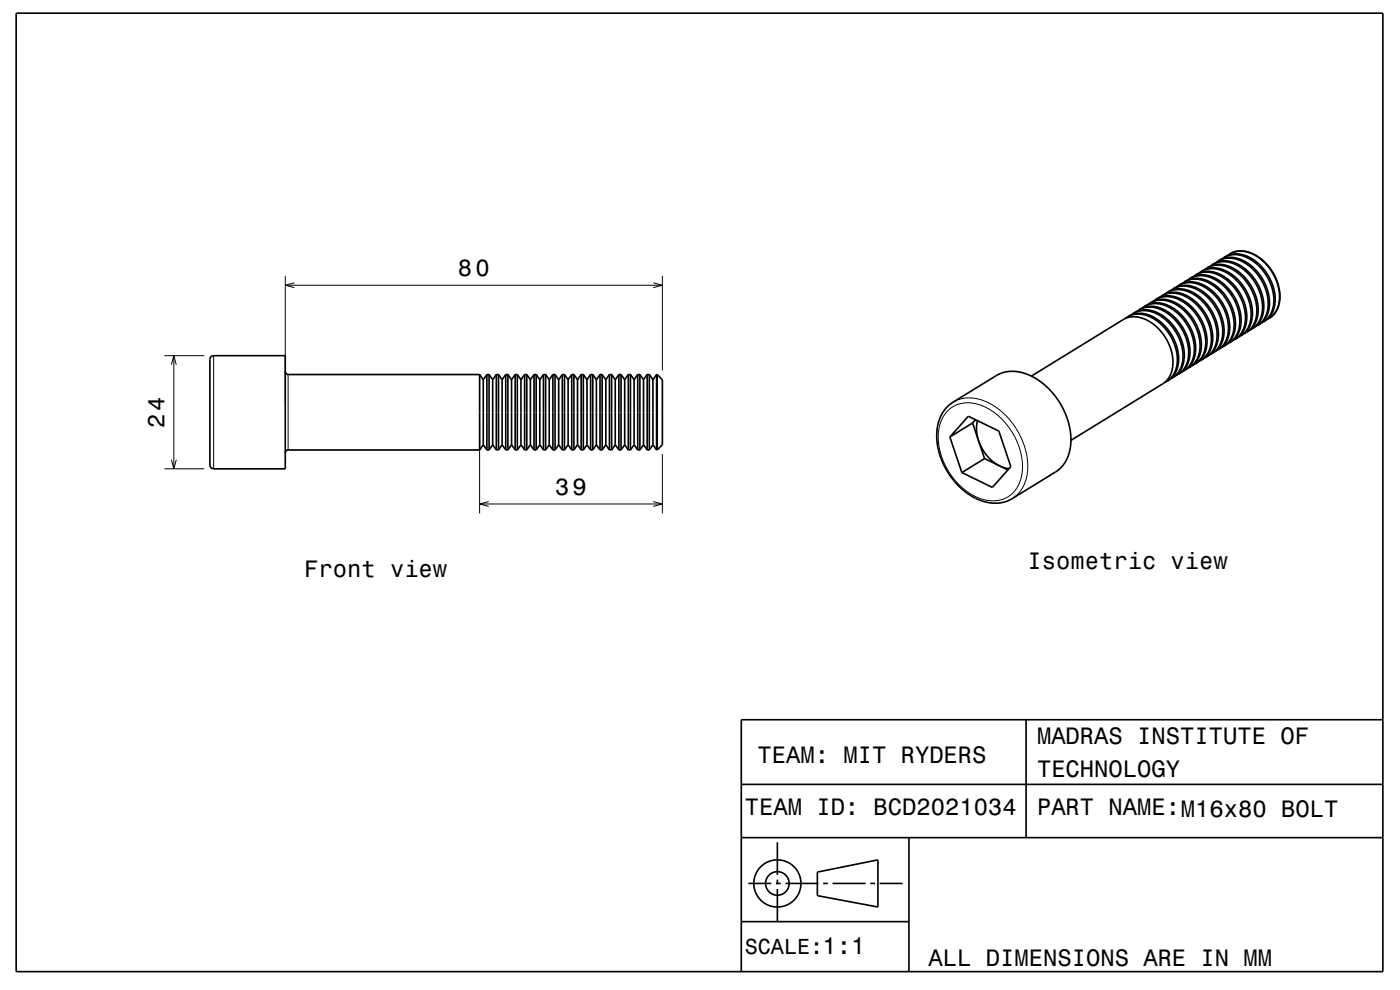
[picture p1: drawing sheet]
<svg xmlns="http://www.w3.org/2000/svg" width="297mm" height="210mm" viewBox="0 0 297 210" stroke-linecap="round" stroke-linejoin="round" font-family="sans-serif">
<g fill="none" stroke="#000" stroke-width=".21">
<path d="M60.5 58.5v26.9M62.5 60l-2 .5 2 .5M138.6 60l1.9 .5-1.9 .5M140.5 58.5v20M34.9 75.4h8.4M36.4 77.4l.5-2 .5 2M36.9 75.4v24M45.3 75.4v24M60.5 60.5h80M61.1 79.4v16M34.9 99.4h8.4M36.4 97.5l.5 1.9 .5-1.9"/>
<path d="M101.7 89.4v19.5M140.5 96.3v12.6M201.1 87.1a6.9 6.9 0 0 1 8.5-.5l1.7 1.2 1.6 1.5 1.2 1.5 1.2 1.9 .8 1.8 .6 2.1 .2 2.1-.1 1.9a6.3 6.3 0 0 1-9.3 5l-1.7-.9-1.7-1.3-1.7-1.8-1.4-2-1.1-2.3-.6-2.3-.3-2 .2-2a7.1 7.1 0 0 1 1.9-3.9zM202.2 85.3a8.4 8.4 0 0 1 9.3 1.2l1.8 1.6 1.6 1.8 1.2 1.9 1 2.3 .7 2.3 .2 2.3-.1 1.9-.5 2a6.6 6.6 0 0 1-2.7 3.2M101.7 106.9h38.8M103.7 106.4l-2 .5 2 .5M138.6 106.4l1.9 .5-1.9 .5"/>
</g>
<g fill="none" stroke="#000" stroke-width=".35">
<path d="M3.4 2.8h290v203.3h-290zM251.2 59.8a5.8 5.8 0 0 1 7.1 1.1 9.8 9.8 0 0 1 3.4 10.1 4.5 4.5 0 0 1-2.1 2.4M251.2 59.8a6 6 0 0 1 7 1.5 9.7 9.7 0 0 1 3.1 10.1l-.7 1.2-1 .8M251.2 59.8l-.4 .3M252.4 59.1a5.8 5.8 0 0 1 7.1 1 9.7 9.7 0 0 1 3.3 10.4 4.5 4.5 0 0 1-2 2.2M252.4 59.1a6 6 0 0 1 7 1.4 9.7 9.7 0 0 1 3.2 10.1l-.7 1.2-1.1 .9M252.4 59.1l-.4 .3M253.6 58.3a5.8 5.8 0 0 1 7.1 1.2 9.8 9.8 0 0 1 3.4 10 4.5 4.5 0 0 1-2.1 2.5M253.6 58.3a6 6 0 0 1 7.1 1.5 9.7 9.7 0 0 1 3.1 10.1l-.7 1.1-1.1 1M253.6 58.3l-.4 .4M254.9 57.6a5.8 5.8 0 0 1 7 1 9.7 9.7 0 0 1 3.3 10.4 4.4 4.4 0 0 1-2 2.2M254.9 57.6a6 6 0 0 1 7 1.4 9.7 9.7 0 0 1 3.1 10.1l-.8 1.3-1 .8"/>
<path d="M254.9 57.6l-.5 .3M256.1 56.9a5.8 5.8 0 0 1 7.1 1.1 9.8 9.8 0 0 1 3.2 10.2 4.4 4.4 0 0 1-2 2.3M256.1 56.9a6 6 0 0 1 7 1.4 9.7 9.7 0 0 1 3.1 10.1l-.8 1.3-1 .8M256.1 56.9l-.5 .3M257.3 56.1a5.8 5.8 0 0 1 7 1.1 9.7 9.7 0 0 1 3.3 10.3 4.4 4.4 0 0 1-2 2.2M257.3 56.1a6 6 0 0 1 7 1.5 9.7 9.7 0 0 1 3.1 10.1l-.7 1.1-1.1 .9M257.3 56.1l-.5 .3M258.5 55.4a5.8 5.8 0 0 1 7.1 1.1 9.8 9.8 0 0 1 3.3 10.3 4.5 4.5 0 0 1-2 2.2M258.5 55.4a6 6 0 0 1 7 1.4 9.7 9.7 0 0 1 3.1 10.1l-.7 1.2-1 .9M258.5 55.4l-.5 .3M259.7 54.6a5.8 5.8 0 0 1 7 1.1 9.7 9.7 0 0 1 3.4 10.3 4.4 4.4 0 0 1-2 2.3M259.7 54.6a6 6 0 0 1 7 1.5 9.7 9.7 0 0 1 3.1 10.1l-.8 1.2-.9 .9"/>
<path d="M259.7 54.6l-.5 .3M260.9 53.9a5.9 5.9 0 0 1 6.9 1.2 9.8 9.8 0 0 1 3.3 10.1 4.4 4.4 0 0 1-1.8 2.3M260.9 53.9a6 6 0 0 1 7 1.4 9.7 9.7 0 0 1 3.1 10.1l-.8 1.3-.9 .8M260.9 53.9l-.5 .3M44.7 75.8l.6-.4h15.2v24h-15.2l-.6-.3-.2-.5v-22.4zM60.5 78.8a.6 .6 0 0 0 .6 .6h40.6M101.7 79.4v16M101.7 79.4l.8 1.1M103.3 79.4h.4M103.3 79.4v16M103.3 79.4l-.8 1.1M103.7 79.4v16"/>
<path d="M103.7 79.4l.8 1.1M105.3 79.4h.4M105.3 79.4v16M105.3 79.4l-.8 1.1M105.7 79.4v16M105.7 79.4l.8 1.1M107.3 79.4h.4M107.3 79.4v16M107.3 79.4l-.8 1.1M107.7 79.4v16M107.7 79.4l.8 1.1M109.3 79.4h.4"/>
<path d="M109.3 79.4v16M109.3 79.4l-.8 1.1M109.7 79.4v16M109.7 79.4l.8 1.1M111.3 79.4h.4M111.3 79.4v16M111.3 79.4l-.8 1.1M111.7 79.4v16M111.7 79.4l.8 1.1M113.3 79.4h.4M113.3 79.4v16M113.3 79.4l-.8 1.1"/>
<path d="M113.7 79.4v16M113.7 79.4l.8 1.1M115.3 79.4h.4M115.3 79.4v16M115.3 79.4l-.8 1.1M115.7 79.4v16M115.7 79.4l.8 1.1M117.3 79.4h.5M117.3 79.4v16M117.3 79.4l-.8 1.1M117.8 79.4v16M117.8 79.4l.7 1.1"/>
<path d="M119.3 79.4h.5M119.3 79.4v16M119.3 79.4l-.8 1.1M119.8 79.4l-.1 16M119.8 79.4l.7 1.1M121.3 79.4h.4M121.3 79.4v16M121.3 79.4l-.8 1.1M121.7 79.4v16M121.7 79.4l.8 1.1M123.3 79.4h.4M123.3 79.4v16"/>
<path d="M123.3 79.4l-.8 1.1M123.7 79.4v16M123.7 79.4l.8 1.1M125.3 79.4h.4M125.3 79.4v16M125.3 79.4l-.8 1.1M125.7 79.4v16M125.7 79.4l.8 1.1M127.3 79.4h.4M127.3 79.4v16M127.3 79.4l-.8 1.1M127.7 79.4v16"/>
<path d="M127.7 79.4l.8 1.1M129.3 79.4h.4M129.3 79.4v16M129.3 79.4l-.8 1.1M129.7 79.4v16M129.7 79.4l.8 1.1M131.3 79.4h.4M131.3 79.4v16M131.3 79.4l-.8 1.1M131.7 79.4v16M131.7 79.4l.8 1.1M133.3 79.4h.4"/>
<path d="M133.3 79.4v16M133.3 79.4l-.8 1.1M133.7 79.4v16M133.7 79.4l.8 1.1M135.3 79.4h.4M135.3 79.4v16M135.3 79.4l-.8 1.1M135.7 79.4v16M135.7 79.4l.8 1.1M137.3 79.4h.4M137.3 79.4v16M137.3 79.4l-.8 1.1"/>
<path d="M137.7 79.4v16M137.7 79.4l.8 1.1M139.3 79.4h.1M139.3 79.4v16M139.3 79.4l-.8 1.1M139.4 79.4v16M139.4 79.4l1.1 1.1v13.8l-1.1 1.1M218.8 79.8l19.5-12a6 6 0 0 1 6.9 1.4 9.7 9.7 0 0 1 3.2 10.2l-.7 1.1-.9 .8-19.6 12.1M239.2 67.2a5.8 5.8 0 0 1 7.1 1.1 9.8 9.8 0 0 1 3.3 10.3 4.4 4.4 0 0 1-2 2.3M239.2 67.2a6 6 0 0 1 7 1.5 9.7 9.7 0 0 1 3.1 10.1l-.8 1.3-.9 .8M239.2 67.2l-.5 .4M240.4 66.5a5.8 5.8 0 0 1 7 1 9.7 9.7 0 0 1 3.4 10.4 4.5 4.5 0 0 1-2 2.2"/>
<path d="M240.4 66.5a6 6 0 0 1 7 1.4 9.7 9.7 0 0 1 3.1 10.1l-.8 1.3-.9 .8M240.4 66.5l-.5 .3M241.6 65.8a5.8 5.8 0 0 1 7.1 1.1 9.8 9.8 0 0 1 3.3 10.2 4.4 4.4 0 0 1-2 2.3M241.6 65.8a6 6 0 0 1 7 1.4 9.7 9.7 0 0 1 3.1 10.1l-.8 1.3-.9 .8M241.6 65.8l-.4 .3M242.8 65a5.8 5.8 0 0 1 7 1.1 9.7 9.7 0 0 1 3.4 10.3 4.4 4.4 0 0 1-2 2.2M242.8 65a6 6 0 0 1 7 1.4 9.7 9.7 0 0 1 3.1 10.2l-.6 1.1-1.1 .9M242.8 65l-.4 .3M244 64.3a5.8 5.8 0 0 1 7.1 1.1 9.8 9.8 0 0 1 3.4 10.1 4.5 4.5 0 0 1-2.1 2.4M244 64.3a6 6 0 0 1 7 1.4 9.7 9.7 0 0 1 3.1 10.1l-.8 1.3-.9 .8M244 64.3l-.4 .3M245.2 63.5a5.8 5.8 0 0 1 7 1.1 9.7 9.7 0 0 1 3.4 10.3 4.4 4.4 0 0 1-2 2.3"/>
<path d="M245.2 63.5a6 6 0 0 1 7 1.5 9.7 9.7 0 0 1 3.1 10.1l-.8 1.2-.9 .9M245.2 63.5l-.4 .3M246.4 62.8a5.8 5.8 0 0 1 7.1 1.1 9.8 9.8 0 0 1 3.4 10.1 4.5 4.5 0 0 1-2.1 2.4M246.4 62.8a6 6 0 0 1 7 1.4 9.7 9.7 0 0 1 3.1 10.1l-.6 1.2-1.1 .9M246.4 62.8l-.4 .3M247.6 62a5.8 5.8 0 0 1 7 1.1 9.7 9.7 0 0 1 3.4 10.3 4.5 4.5 0 0 1-2 2.3M247.6 62a6 6 0 0 1 7 1.5 9.7 9.7 0 0 1 3.1 10.1l-.6 1.1-1.1 1M247.6 62l-.4 .4M248.8 61.3a5.8 5.8 0 0 1 7.1 1.1 9.8 9.8 0 0 1 3.4 10.1 4.5 4.5 0 0 1-2.1 2.4M248.8 61.3a6 6 0 0 1 7 1.4 9.7 9.7 0 0 1 3.1 10.2l-.7 1.2-1 .8M248.8 61.3l-.4 .3M250 79.4l-.5 .2"/>
<path d="M250 60.6a5.8 5.8 0 0 1 7.1 1 9.7 9.7 0 0 1 3.3 10.3 4.4 4.4 0 0 1-2 2.3M250 60.6a6 6 0 0 1 7 1.4 9.7 9.7 0 0 1 3.1 10.1l-.7 1.3-1 .8M250 60.6l-.4 .3M251.2 78.6l-.5 .3M252.4 77.9l-.5 .2M253.6 77.2l-.5 .2M254.8 76.4l-.5 .3M256 75.7l-.5 .2M257.2 74.9l-.5 .3M258.4 74.2l-.5 .2M259.6 73.4l-.5 .3M260.8 72.7l-.5 .3"/>
<path d="M262 72l-.5 .2M263.2 71.2l-.4 .3M264.4 70.5l-.4 .2M265.6 69.7l-.4 .3M266.9 69l-.5 .3M268.1 68.3l-.5 .2M269.3 67.5l-.5 .3M101.7 95.4h-40.6a.6 .6 0 0 0-.6 .6M102.5 80.5v13.8M102.5 94.3l.8 1.1M102.5 94.3l-.8 1.1M103.3 95.4h.4"/>
<path d="M104.5 80.5v13.8M104.5 94.3l.8 1.1M104.5 94.3l-.8 1.1M105.3 95.4h.4M106.5 80.5v13.8M106.5 94.3l.8 1.1M106.5 94.3l-.8 1.1M107.3 95.4h.4M108.5 80.5v13.8M108.5 94.3l.8 1.1M108.5 94.3l-.8 1.1M109.3 95.4h.4"/>
<path d="M110.5 80.5v13.8M110.5 94.3l.8 1.1M110.5 94.3l-.8 1.1M111.3 95.4h.4M112.5 80.5v13.8M112.5 94.3l.8 1.1M112.5 94.3l-.8 1.1M113.3 95.4h.4M114.5 80.5v13.8M114.5 94.3l.8 1.1M114.5 94.3l-.8 1.1M115.3 95.4h.4"/>
<path d="M116.5 80.5v13.8M116.5 94.3l.8 1.1M116.5 94.3l-.8 1.1M117.3 95.4h.5M118.5 80.5v13.8M118.5 94.3l.8 1.1M118.5 94.3l-.7 1.1M119.3 95.4h.4M120.5 80.5v13.8M120.5 94.3l.8 1.1M120.5 94.3l-.8 1.1M121.3 95.4h.4"/>
<path d="M122.5 80.5v13.8M122.5 94.3l.8 1.1M122.5 94.3l-.8 1.1M123.3 95.4h.4M124.5 80.5v13.8M124.5 94.3l.8 1.1M124.5 94.3l-.8 1.1M125.3 95.4h.4M126.5 80.5v13.8M126.5 94.3l.8 1.1M126.5 94.3l-.8 1.1M127.3 95.4h.4"/>
<path d="M128.5 80.5v13.8M128.5 94.3l.8 1.1M128.5 94.3l-.8 1.1M129.3 95.4h.4M130.5 80.5v13.8M130.5 94.3l.8 1.1M130.5 94.3l-.8 1.1M131.3 95.4h.4M132.5 80.5v13.8M132.5 94.3l.8 1.1M132.5 94.3l-.8 1.1M133.3 95.4h.4"/>
<path d="M134.5 80.5v13.8M134.5 94.3l.8 1.1M134.5 94.3l-.8 1.1M135.3 95.4h.4M136.5 80.5v13.8M136.5 94.3l.8 1.1M136.5 94.3l-.8 1.1M137.3 95.4h.4M138.5 80.5v13.8M138.5 94.3l.8 1.1M138.5 94.3l-.8 1.1M139.3 95.4h.1"/>
<path d="M201 86.3l1.1-.9 9.2-5.7a8.4 8.4 0 0 1 9.3 1.2l1.9 1.5 1.6 1.9 1.4 2.3 .9 2.1 .6 2.5 .2 2.1-.2 1.9-.5 1.9a6.5 6.5 0 0 1-2.6 3l-9.3 5.8-1 .4-1.4 .4h-1.4l-1.5-.2-1.6-.5-2.3-1.2-1.9-1.6-1.7-1.9-1.3-2.1-.9-2.2-.7-2.5-.2-2.5 .3-2.1a7.7 7.7 0 0 1 2-3.6zM201.5 92.7l3.9-4.4 6.5 3.1 2.5 7.6-3.9 4.4-6.4-3.2M201.5 92.7l2.6 7.5M206.3 89.7l-4.8 3M206.3 89.7l2.6 7.6M206.9 89l-.6 .7M207.4 89.2a8.8 8.8 0 0 0 6.7 10.2M208.9 97.3l4.9 2.4M208.9 97.3l-4.8 2.9M247.6 80.9l-.5 .2M248.8 80.1l-.5 .3M217.7 152.7v25"/>
<path d="M293.4 152.7h-136.1v53.4M157.3 177.7h136.1M157.3 166.4h136.1M164.9 178.7v6.9M192.8 177.7v28.4M157.3 195.5h35.5M158.8 187.4h4.8M164.6 187.4h1M164.9 186.6v1M164.9 188.6v6.9M166.6 187.4h7M173.4 185l12.8-2.6v10l-12.8-2.4z"/>
<path d="M174.6 187.4h1M176.6 187.4h7M184.6 187.4h1M186.6 187.4h4.9"/>
<circle cx="164.9" cy="187.4" r="5"/>
<circle cx="164.9" cy="187.4" r="2.5"/>
</g>
<g font-size="5">
<text x="97.1" y="58.5">80</text>
<text x="34.9" y="90.8" transform="rotate(-90 34.9 90.8)">24</text>
<text x="117.7" y="104.9">39</text>
<text x="64.5" y="122.3">Front view</text>
<text x="218" y="120.7">Isometric view</text>
<text x="160.7" y="161.9">TEAM: MIT RYDERS</text>
<text x="220" y="157.9">MADRAS INSTITUTE OF</text>
<text x="220" y="164.9">TECHNOLOGY</text>
<text x="158" y="172.9">TEAM ID: BCD2021034</text>
<text x="220" y="172.9">PART NAME:M16x80 BOLT</text>
<text x="197" y="204.9">ALL DIMENSIONS ARE IN MM</text>
</g>
<text font-size="4.6" x="158" y="202.4">SCALE:1:1</text>
</svg>
